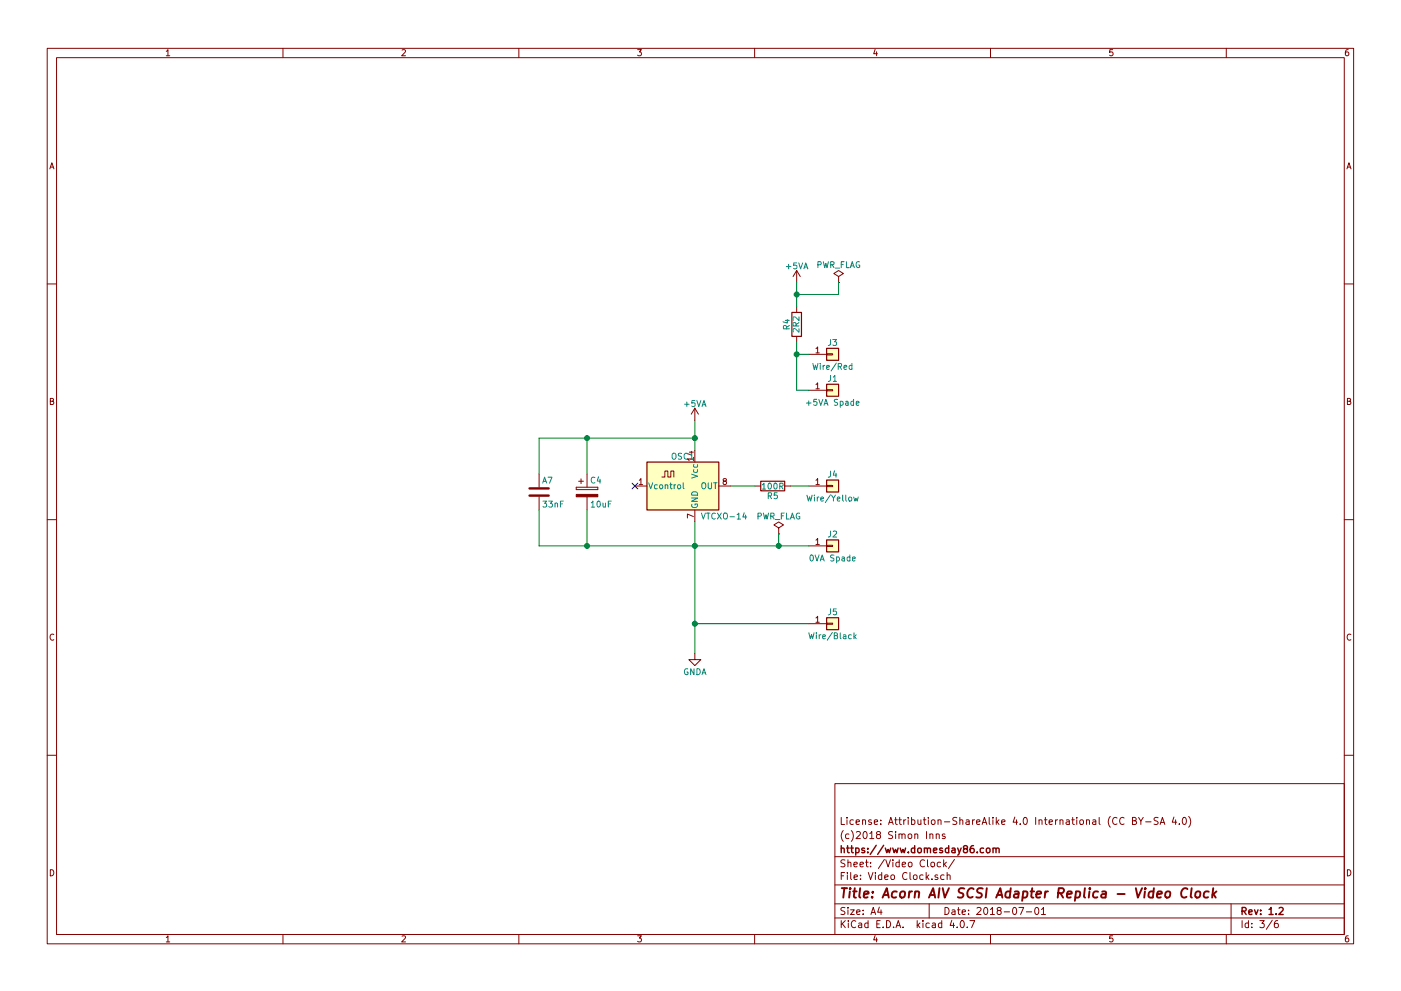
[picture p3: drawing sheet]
EESchema Schematic File Version 2
LIBS:power
LIBS:device
LIBS:switches
LIBS:relays
LIBS:motors
LIBS:transistors
LIBS:conn
LIBS:linear
LIBS:regul
LIBS:74xx
LIBS:cmos4000
LIBS:adc-dac
LIBS:memory
LIBS:xilinx
LIBS:microcontrollers
LIBS:dsp
LIBS:microchip
LIBS:analog_switches
LIBS:motorola
LIBS:texas
LIBS:intel
LIBS:audio
LIBS:interface
LIBS:digital-audio
LIBS:philips
LIBS:display
LIBS:cypress
LIBS:siliconi
LIBS:opto
LIBS:atmel
LIBS:contrib
LIBS:valves
LIBS:74xgxx
LIBS:ac-dc
LIBS:actel
LIBS:allegro
LIBS:Altera
LIBS:analog_devices
LIBS:battery_management
LIBS:bbd
LIBS:bosch
LIBS:brooktre
LIBS:cmos_ieee
LIBS:dc-dc
LIBS:diode
LIBS:elec-unifil
LIBS:ESD_Protection
LIBS:ftdi
LIBS:gennum
LIBS:graphic
LIBS:graphic_symbols
LIBS:hc11
LIBS:infineon
LIBS:intersil
LIBS:ir
LIBS:Lattice
LIBS:leds
LIBS:LEM
LIBS:logic_programmable
LIBS:logo
LIBS:maxim
LIBS:mechanical
LIBS:microchip_dspic33dsc
LIBS:microchip_pic10mcu
LIBS:microchip_pic12mcu
LIBS:microchip_pic16mcu
LIBS:microchip_pic18mcu
LIBS:microchip_pic24mcu
LIBS:microchip_pic32mcu
LIBS:modules
LIBS:motor_drivers
LIBS:msp430
LIBS:nordicsemi
LIBS:nxp
LIBS:nxp_armmcu
LIBS:onsemi
LIBS:Oscillators
LIBS:Power_Management
LIBS:powerint
LIBS:pspice
LIBS:references
LIBS:rfcom
LIBS:RFSolutions
LIBS:sensors
LIBS:silabs
LIBS:stm8
LIBS:stm32
LIBS:supertex
LIBS:transf
LIBS:triac_thyristor
LIBS:ttl_ieee
LIBS:video
LIBS:wiznet
LIBS:Worldsemi
LIBS:Xicor
LIBS:zetex
LIBS:Zilog
LIBS:AIV SCSI Library
LIBS:Acorn AIV SCSI Adapter-cache
EELAYER 25 0
EELAYER END
$Descr A4 11693 8268
encoding utf-8
Sheet 3 6
Title "Acorn AIV SCSI Adapter Replica - Video Clock"
Date "2018-07-01"
Rev "1.2"
Comp "https://www.domesday86.com"
Comment1 "(c)2018 Simon Inns"
Comment2 "License: Attribution-ShareAlike 4.0 International (CC BY-SA 4.0)"
Comment3 ""
Comment4 ""
$EndDescr
$Comp
L CP C4
U 1 1
P 4900 4100
F 0 "C4" H 4925 4200 50  0000 L CNN
F 1 "10uF" H 4925 4000 50  0000 L CNN
F 2 "Capacitors_THT:CP_Radial_Tantal_D5.0mm_P5.00mm" H 4938 3950 50  0001 C CNN
F 3 "" H 4900 4100 50  0001 C CNN
	1    4900 4100
	1    0    0    -1  
$EndComp
$Comp
L VTCXO-14 OSC1
U 1 1
P 5800 4050
F 0 "OSC1" H 5600 4300 50  0000 L CNN
F 1 "VTCXO-14" H 5850 3800 50  0000 L CNN
F 2 "Oscillators:Oscillator_DIP-14" H 6250 3700 50  0001 C CNN
F 3 "" H 5500 4150 50  0001 C CNN
	1    5800 4050
	1    0    0    -1  
$EndComp
$Comp
L R R4
U 1 1
P 6650 2700
F 0 "R4" V 6730 2700 50  0000 C CNN
F 1 "2R2" V 6650 2700 50  0000 C CNN
F 2 "Resistors_THT:R_Axial_DIN0207_L6.3mm_D2.5mm_P10.16mm_Horizontal" V 6580 2700 50  0001 C CNN
F 3 "" H 6650 2700 50  0001 C CNN
	1    6650 2700
	-1   0    0    1   
$EndComp
$Comp
L R R5
U 1 1
P 6450 4050
F 0 "R5" V 6530 4050 50  0000 C CNN
F 1 "100R" V 6450 4050 50  0000 C CNN
F 2 "Resistors_THT:R_Axial_DIN0207_L6.3mm_D2.5mm_P10.16mm_Horizontal" V 6380 4050 50  0001 C CNN
F 3 "" H 6450 4050 50  0001 C CNN
	1    6450 4050
	0    1    1    0   
$EndComp
$Comp
L Conn_01x01 J2
U 1 1
P 6950 4550
F 0 "J2" H 6950 4650 50  0000 C CNN
F 1 "0VA Spade" H 6950 4450 50  0000 C CNN
F 2 "Additional_footprints:PCB_Blade_Terminal_6.3mm" H 6950 4550 50  0001 C CNN
F 3 "" H 6950 4550 50  0001 C CNN
	1    6950 4550
	1    0    0    -1  
$EndComp
$Comp
L Conn_01x01 J4
U 1 1
P 6950 4050
F 0 "J4" H 6950 4150 50  0000 C CNN
F 1 "Wire/Yellow" H 6950 3950 50  0000 C CNN
F 2 "Connectors:Pin_d1.4mm_L8.5mm_W2.8mm_FlatFork" H 6950 4050 50  0001 C CNN
F 3 "" H 6950 4050 50  0001 C CNN
	1    6950 4050
	1    0    0    -1  
$EndComp
$Comp
L Conn_01x01 J1
U 1 1
P 6950 3250
F 0 "J1" H 6950 3350 50  0000 C CNN
F 1 "+5VA Spade" H 6950 3150 50  0000 C CNN
F 2 "Additional_footprints:PCB_Blade_Terminal_6.3mm" H 6950 3250 50  0001 C CNN
F 3 "" H 6950 3250 50  0001 C CNN
	1    6950 3250
	1    0    0    -1  
$EndComp
$Comp
L Conn_01x01 J5
U 1 1
P 6950 5200
F 0 "J5" H 6950 5300 50  0000 C CNN
F 1 "Wire/Black" H 6950 5100 50  0000 C CNN
F 2 "Connectors:Pin_d1.4mm_L8.5mm_W2.8mm_FlatFork" H 6950 5200 50  0001 C CNN
F 3 "" H 6950 5200 50  0001 C CNN
	1    6950 5200
	1    0    0    -1  
$EndComp
$Comp
L Conn_01x01 J3
U 1 1
P 6950 2950
F 0 "J3" H 6950 3050 50  0000 C CNN
F 1 "Wire/Red" H 6950 2850 50  0000 C CNN
F 2 "Connectors:Pin_d1.4mm_L8.5mm_W2.8mm_FlatFork" H 6950 2950 50  0001 C CNN
F 3 "" H 6950 2950 50  0001 C CNN
	1    6950 2950
	1    0    0    -1  
$EndComp
NoConn ~ 5300 4050
$Comp
L C A7
U 1 1
P 4500 4100
F 0 "A7" H 4525 4200 50  0000 L CNN
F 1 "33nF" H 4525 4000 50  0000 L CNN
F 2 "Capacitors_THT:C_Disc_D5.0mm_W2.5mm_P5.00mm" H 4538 3950 50  0001 C CNN
F 3 "" H 4500 4100 50  0001 C CNN
	1    4500 4100
	1    0    0    -1  
$EndComp
Wire Wire Line
	6100 4050 6300 4050
Wire Wire Line
	4500 4250 4500 4550
Wire Wire Line
	4500 4550 6750 4550
Wire Wire Line
	5800 4350 5800 5450
Wire Wire Line
	5800 3500 5800 3750
Wire Wire Line
	4500 3950 4500 3650
Wire Wire Line
	4500 3650 5800 3650
Connection ~ 5800 3650
Wire Wire Line
	4900 3950 4900 3650
Connection ~ 4900 3650
Wire Wire Line
	4900 4250 4900 4550
Connection ~ 4900 4550
Connection ~ 5800 4550
Wire Wire Line
	5800 5200 6750 5200
Wire Wire Line
	6600 4050 6750 4050
$Comp
L +5VA #PWR06
U 1 1
P 6650 2350
F 0 "#PWR06" H 6650 2200 50  0001 C CNN
F 1 "+5VA" H 6650 2490 50  0000 C CNN
F 2 "" H 6650 2350 50  0001 C CNN
F 3 "" H 6650 2350 50  0001 C CNN
	1    6650 2350
	1    0    0    -1  
$EndComp
$Comp
L GNDA #PWR07
U 1 1
P 5800 5450
F 0 "#PWR07" H 5800 5200 50  0001 C CNN
F 1 "GNDA" H 5800 5300 50  0000 C CNN
F 2 "" H 5800 5450 50  0001 C CNN
F 3 "" H 5800 5450 50  0001 C CNN
	1    5800 5450
	1    0    0    -1  
$EndComp
Connection ~ 5800 5200
$Comp
L PWR_FLAG #FLG08
U 1 1
P 6500 4450
F 0 "#FLG08" H 6500 4525 50  0001 C CNN
F 1 "PWR_FLAG" H 6500 4600 50  0000 C CNN
F 2 "" H 6500 4450 50  0001 C CNN
F 3 "" H 6500 4450 50  0001 C CNN
	1    6500 4450
	1    0    0    -1  
$EndComp
Wire Wire Line
	6500 4450 6500 4550
Connection ~ 6500 4550
Wire Wire Line
	6650 3250 6750 3250
Wire Wire Line
	6750 2950 6650 2950
Connection ~ 6650 2950
Wire Wire Line
	6650 2350 6650 2550
$Comp
L PWR_FLAG #FLG09
U 1 1
P 7000 2350
F 0 "#FLG09" H 7000 2425 50  0001 C CNN
F 1 "PWR_FLAG" H 7000 2500 50  0000 C CNN
F 2 "" H 7000 2350 50  0001 C CNN
F 3 "" H 7000 2350 50  0001 C CNN
	1    7000 2350
	1    0    0    -1  
$EndComp
Wire Wire Line
	7000 2350 7000 2450
Wire Wire Line
	7000 2450 6650 2450
Connection ~ 6650 2450
$Comp
L +5VA #PWR010
U 1 1
P 5800 3500
F 0 "#PWR010" H 5800 3350 50  0001 C CNN
F 1 "+5VA" H 5800 3640 50  0000 C CNN
F 2 "" H 5800 3500 50  0001 C CNN
F 3 "" H 5800 3500 50  0001 C CNN
	1    5800 3500
	1    0    0    -1  
$EndComp
Wire Wire Line
	6650 2850 6650 3250
$EndSCHEMATC
